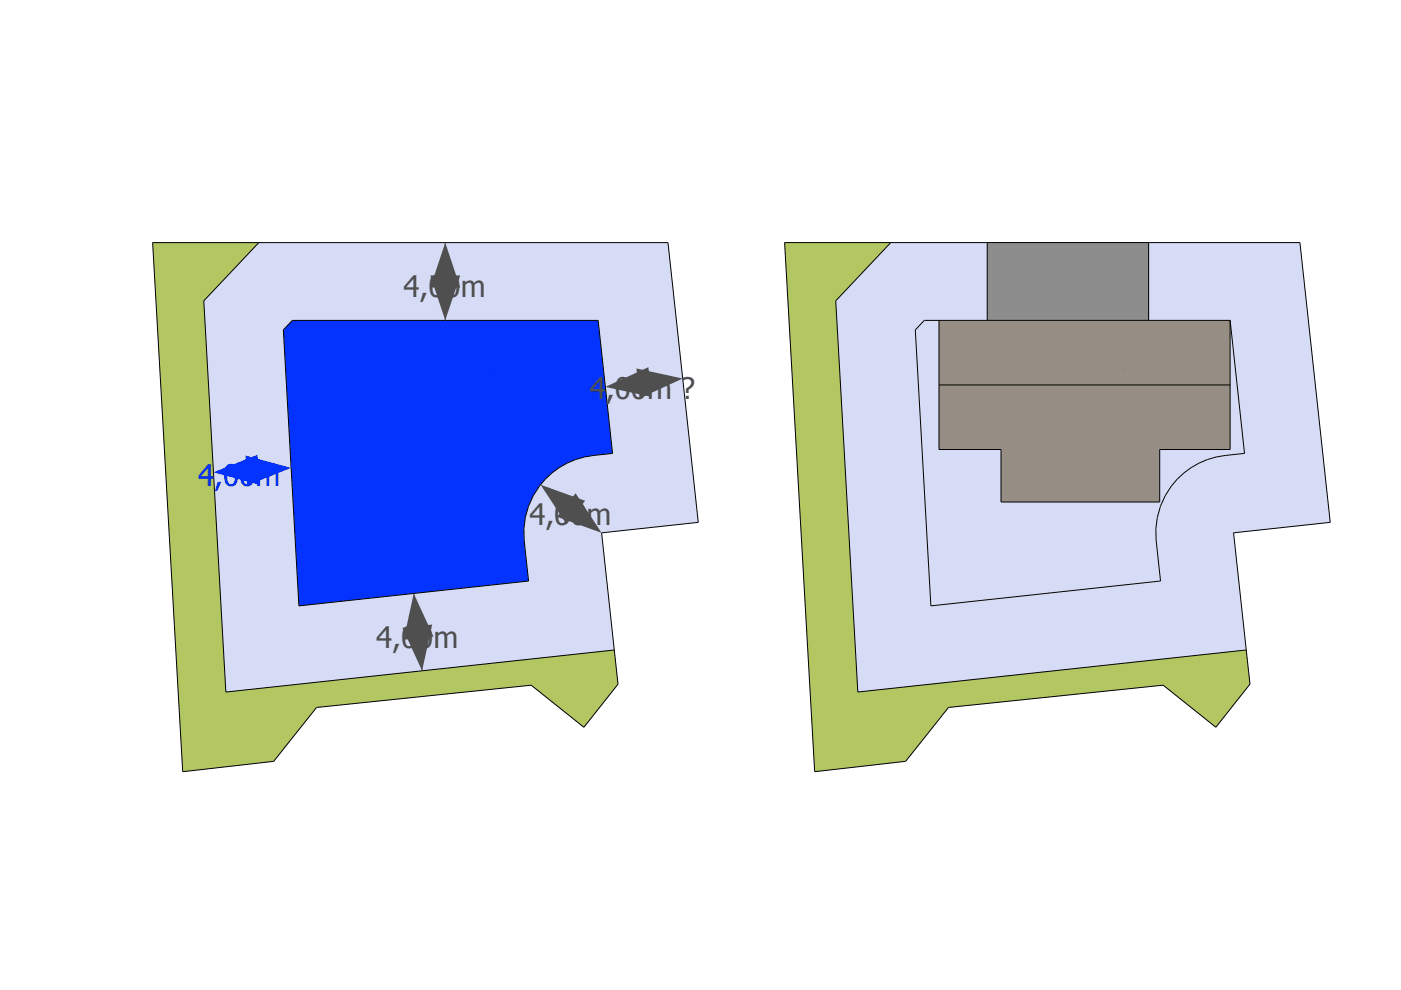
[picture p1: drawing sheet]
<svg xmlns="http://www.w3.org/2000/svg" width="297mm" height="210mm" viewBox="0 0 297 210" stroke-linecap="round" stroke-linejoin="round" font-family="sans-serif">
<path d="M54.9 51.4h86.7l6.4 59.4-20.5 2.2 2.7 24.8-82.3 8.9-4.7-82.9zM62 67.9l-1.9 2.1 3.3 58.5 48.7-5.3-1-8.7a16.5 16.5 0 0 1 14.7-17.9l4.1-.5-3.1-28.2z" fill="#d6dcf6"/>
<path d="M32.4 51.4h22.5l-11.7 12.4 4.7 82.9 82.3-8.9 .8 7.3-7.2 9.1-11.2-8.9-45.5 4.7-9.1 11.4-19.3 2.2z" fill="#b2c662"/>
<path d="M62 67.9h64.8l3.1 28.2a23 23 0 0 0-9.7 2.1 16.5 16.5 0 0 0-9.1 16.3l1 8.7-48.7 5.3-3.3-58.5z" fill="#0433ff"/>
<g fill="#d6dcf6">
<path d="M188.9 51.4h20.4v16.5h-13.3l-1.9 2 3.3 58.6 48.7-5.3-1-8.7a16.5 16.5 0 0 1 14.7-17.9l4.1-.5-3.1-28.2h-17.3v-16.5h32.1l6.4 59.4-20.5 2.2 2.7 24.8-82.3 8.9-4.7-82.9z"/>
<path d="M196 67.9h3.1v27.4h13.1v11.1h33.7v-11.1h14.9v-27.4l3.1 28.2a23 23 0 0 0-9.7 2.1 16.5 16.5 0 0 0-9.1 16.3l1 8.7-48.7 5.3-3.3-58.6z"/>
</g>
<path d="M166.3 51.4h22.6l-11.7 12.4 4.7 82.9 82.3-8.9 .8 7.3-7.2 9.1-11.2-8.9-45.5 4.7-9.1 11.4-19.3 2.2z" fill="#b2c662"/>
<g fill="#968d84">
<path d="M199.1 81.6h61.7v13.7h-14.9v11.1h-33.7v-11.1h-13.1z"/>
<path d="M199.1 67.9h61.7v13.7h-61.7z"/>
</g>
<path d="M209.3 51.4h34.2v16.5h-34.2z" fill="#8d8d8d"/>
<g fill="none" stroke="#000" stroke-width=".21">
<path d="M54.9 51.4l-11.7 12.4 4.7 82.9 82.3-8.9M188.9 51.4l-11.7 12.4 4.7 82.9 82.3-8.9M209.3 51.4v16.5M243.5 51.4v16.5M62 67.9h64.8l3.1 28.2a23 23 0 0 0-9.7 2.1 16.5 16.5 0 0 0-9.1 16.3l1 8.7-48.7 5.3-3.3-58.5zM104.5 78.2v.1M196 67.9h64.8l3.1 28.2a23 23 0 0 0-9.7 2.1 16.5 16.5 0 0 0-9.1 16.3l1 8.7-48.7 5.3-3.3-58.6zM199.1 67.9v27.4h13.1v11.1h33.7v-11.1h14.9v-27.4M238.5 78.2v.1M199.1 81.6h61.7M114.6 102.8h.1M130.2 137.8l-2.7-24.8 20.5-2.2-6.4-59.4h-109.2l6.3 112.2 19.3-2.2 9.1-11.4"/>
<path d="M130.2 137.8l.8 7.3-7.2 9.1-11.2-8.9-45.5 4.7M264.2 137.8l-2.7-24.8 20.5-2.2-6.4-59.4h-109.3l6.4 112.2 19.3-2.2 9.1-11.4M264.2 137.8l.8 7.3-7.2 9.1-11.2-8.9-45.5 4.7M67.1 150h.1M201.1 150h.1"/>
</g>
<path d="M94.4 51.4v2.5M94.4 65.5v2.4M87.7 125.8l.3 2.4M89.2 139.8l.3 2.4" fill="none" stroke="#4f4f4f" stroke-width=".21"/>
<g fill="#4f4f4f">
<path d="M91.2 58.4h6.4l-3.2 9.5z"/>
<path d="M94.4 51.4l3.2 9.6h-6.4z"/>
</g>
<g fill="#0433ff">
<path d="M52 96.6l9.7 2.6-9.3 3.7z"/>
<path d="M45.3 100.1l9.3-3.7 .3 6.4z"/>
</g>
<g fill="#4f4f4f">
<path d="M85.3 133.1l6.3-.7-2.1 9.8z"/>
<path d="M87.7 125.8l4.2 9.2-6.3 .6z"/>
<path d="M122 104.6l5.5 8.4-9.4-3.4z"/>
<path d="M114.6 102.8l9.5 3.4-4 5z"/>
<path d="M134.9 78.1l9.8 2.2-9.1 4.1z"/>
<path d="M128.3 82l9.2-4.1 .7 6.3z"/>
</g>
<g font-size="6.3" fill="#4f4f4f">
<text x="85.6" y="63">4,00m</text>
<text x="125.1" y="84.5">4,00m ?</text>
<text x="112.3" y="111.2">4,00m</text>
<text x="79.8" y="137.4">4,00m</text>
</g>
<text font-size="6.3" fill="#0433ff" x="42" y="103">4,00m ?</text>
</svg>
